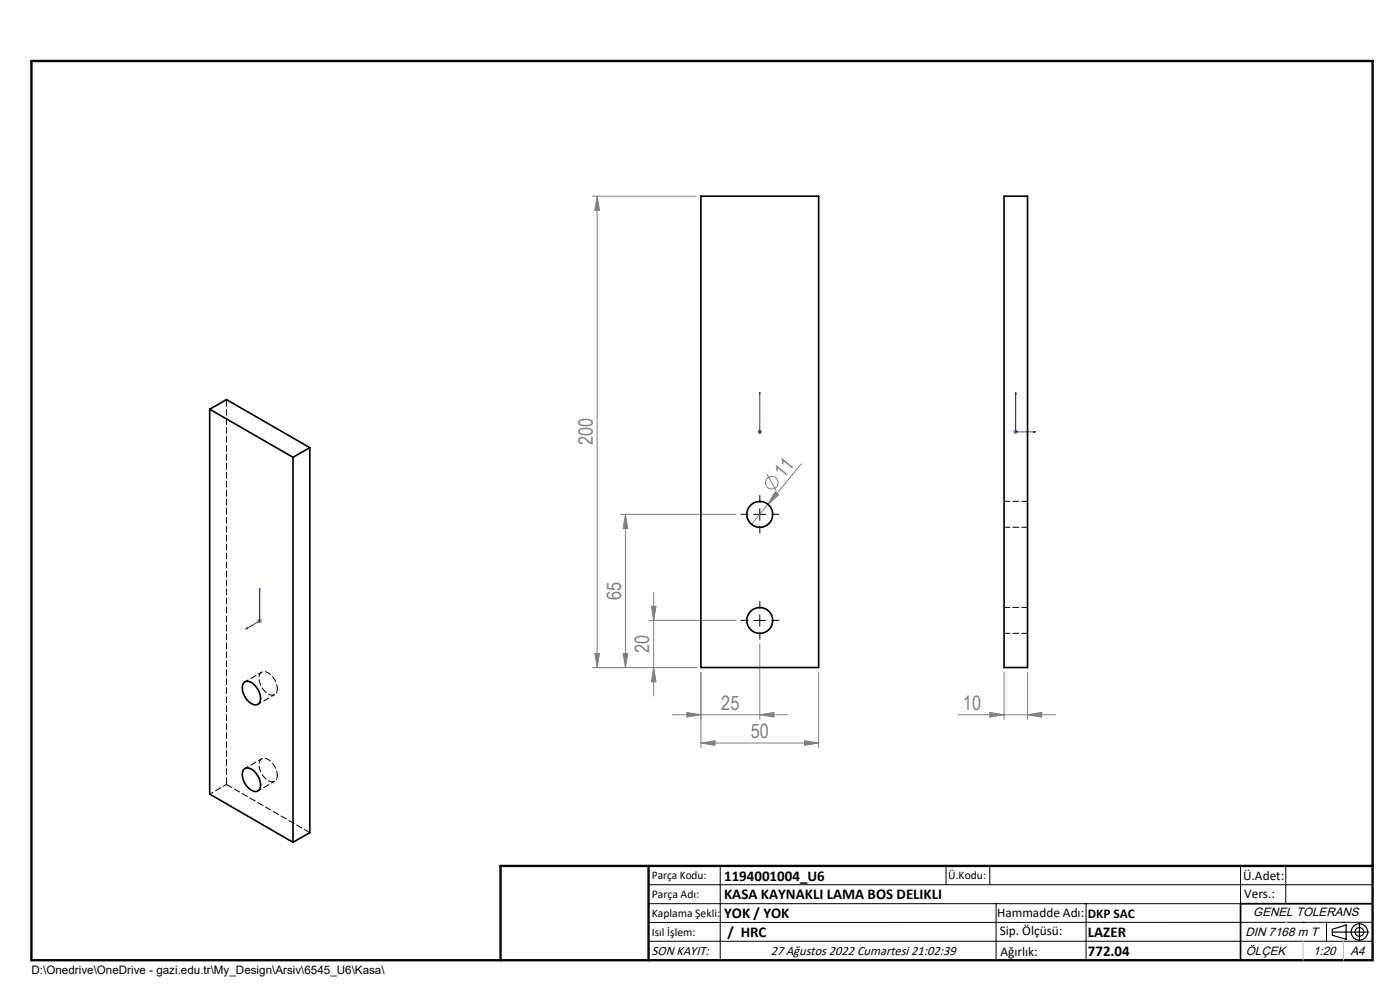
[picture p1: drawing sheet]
<svg xmlns="http://www.w3.org/2000/svg" width="297mm" height="210mm" viewBox="0 0 297 210" stroke-linecap="round" stroke-linejoin="round" font-family="sans-serif">
<g fill="none" stroke="#808080" stroke-width=".21">
<path d="M125.7 41.6h22M126.7 41.6v100M126.7 41.6l.5 3h-1zM160.7 91.6h1M160.8 91.3l.7 .7M161.2 91.1v1M161.5 91.3l-.7 .7M170 98.4l-10.6 12.8M215 91.6h1M215.1 91.3l.7 .7M215.5 91.1v1M215.8 91.3l-.7 .7"/>
<path d="M131.7 109.1h24.5M132.7 109.1l.5 3h-1zM132.7 109.1v32.5M162.7 100.6l2 3.6M164.4 104.3l.8 .7-2.3 2zM54.6 131.7h1M54.8 131.4l.7 .7M55.1 131.2v1M55.5 131.4l-.7 .7M126.2 138.6h1l-.5 3zM132.2 138.6h1l-.5 3zM137.7 131.6h18.5"/>
<path d="M138.2 128.6h1l-.5 3zM138.7 125.6v22M161.2 136.6v16M125.7 141.6h22M138.7 141.6l.5 3h-1zM142.7 151.6h24.5M145.7 151.1l3 .5-3 .5zM148.7 157.6l3-.5v1zM148.7 142.6v16M148.7 157.6h25M161.2 151.6l3-.5v1zM170.7 157.1l3 .5-3 .5z"/>
<path d="M173.7 142.6v16M203.3 151.6h20.7M210 151.1l3 .5-3 .5zM213 142.6v10M218 151.6l3-.5v1zM218 142.6v10"/>
<circle cx="163.7" cy="102.4" r="1.35"/>
</g>
<g fill="none" stroke="#000" stroke-width=".25">
<path d="M282.6 197.7h7.8M282.6 197.1l3-.9v3l-3-.8zM288.4 195.8v3.8M106.2 203.7h185"/>
<circle cx="288.4" cy="197.7" r="1.74"/>
<circle cx="288.4" cy="197.7" r=".93"/>
</g>
<path d="M161.2 91.5v.2zM161.2 83.2v.4v-.4M161.2 91.6h.1M161.2 83.2v8.4M215.5 83.2l.1 .4h-.2zM215.5 83.2v8.4h4.2M219.3 91.5l.4 .1-.4 .1zM52.1 133.4l.3-.2v.1zM55.1 124.8v6.9l-3 1.7M55.1 124.8l.1 .4h-.2z" fill="none" stroke="#00f" stroke-width=".21"/>
<path d="M158.7 109.1h-1.5M161.2 106.6v-1.5M161.2 111.6v1.5M163.7 109.1h1.5M158.7 131.6h-1.5M161.2 129.1v-1.5M161.2 134.1v1.5M163.7 131.6h1.5" fill="none" stroke="#000" stroke-width=".21" stroke-dasharray="15.2 1.3 1.3 1.3"/>
<g fill="none" stroke="#000" stroke-width=".21">
<path d="M159.9 109.1h2.5M161.2 107.9v2.5M159.9 131.6h2.5M161.2 130.4v2.4M137.6 187.7h153.6M137.6 191.7h153.6M137.6 199.7h153.6M152.8 183.7v20M200.7 183.7v4M210 183.7v4M211.3 191.7v12M230.4 191.7v12"/>
<path d="M263.2 183.7v20M272.8 183.7v8M276.4 195.6h.1M281.4 195.6v4.1M285 195.6h.1M291.2 195.6l-153.6 .1"/>
</g>
<path d="M291.2 191.7h-28v12" fill="none" stroke="#000" stroke-width=".35"/>
<path d="M6.7 12.9h284.5v190.8h-284.5zM137.6 183.7v20M291.2 183.7h-185v20" fill="none" stroke="#000" stroke-width=".5"/>
<path d="M276.4 199.7v4M285 199.7v4" fill="none" stroke="#c0c0c0" stroke-width=".21"/>
<path d="M272.8 195.6h.1" fill="none" stroke="#c0c0c0" stroke-width=".25"/>
<g fill="#00f">
<path d="M161.2 91.5v.2zM161.2 83.2v.4z"/>
<path d="M52.1 133.4l.3-.1v-.1zM55.1 124.8l-.1 .4h.2zM219.3 91.5l.4 .1-.4 .1zM215.5 83.2l.1 .4h-.2z"/>
</g>
<g fill="#808080">
<path d="M164.4 104.3l.8 .7-2.3 2z"/>
<path d="M218 151.6l3-.5v1zM210 151.1l3 .5-3 .5z"/>
<path d="M148.7 157.6l3-.5v1zM170.7 157.1l3 .5-3 .5z"/>
<path d="M161.2 151.6l3-.5v1zM145.7 151.1l3 .5-3 .5z"/>
<path d="M126.7 41.6l.5 3h-1zM126.2 138.6h1l-.5 3zM138.2 128.6h1l-.5 3zM138.7 141.6l.5 3h-1zM132.7 109.1l.5 3h-1zM132.2 138.6h1l-.5 3z"/>
</g>
<g fill="none" stroke="#000" stroke-width=".35">
<path d="M148.7 41.6h25v100h-25zM213 41.6h5v100h-5zM44.5 86.8v81.6l17.7 10.3M44.5 86.8l17.7 10.2M44.5 86.8l3.5-2 17.7 10.2M62.2 97v81.7M65.7 95v81.6l-3.5 2.1M65.7 95l-3.5 2M51.7 144.8a1.59 1.59 0 0 1 2.4 .6 3.4 3.4 0 0 1 .9 3.8 1.43 1.43 0 0 1-2-.2 3.5 3.5 0 0 1-1.3-4.2zM51.7 163.2a1.85 1.85 0 0 1 2.7 .9 3.1 3.1 0 0 1 .6 3.5 1.38 1.38 0 0 1-2-.2 3.5 3.5 0 0 1-1.3-4.2z"/>
<circle cx="161.2" cy="109.1" r="2.75"/>
<circle cx="161.2" cy="131.6" r="2.75"/>
</g>
<path d="M48 84.7v81.7" fill="none" stroke="#000" stroke-width=".21" stroke-dasharray="1.3 .6" stroke-dashoffset="-.2"/>
<path d="M58.8 146.1a3.9 3.9 0 0 0-2.7-3.6 1.27 1.27 0 0 0-1.1 1.8 3.5 3.5 0 0 0 3 3.2 1.19 1.19 0 0 0 .8-1.4M58.8 164.5a3.9 3.9 0 0 0-2.7-3.7 1.27 1.27 0 0 0-1.1 1.9 3.5 3.5 0 0 0 3 3.1 1.19 1.19 0 0 0 .8-1.3" fill="none" stroke="#000" stroke-width=".21" stroke-dasharray="1.3 .6" stroke-dashoffset=".4"/>
<path d="M54.7 149.4l3.6-2.1M55.5 142.6l-3.5 2M44.5 168.4l3.5-2M54.7 167.8l3.6-2.1M55.5 161l-3.5 2" fill="none" stroke="#000" stroke-width=".21" stroke-dasharray="1.3 .6" stroke-dashoffset=".5"/>
<path d="M213 111.8h5M218 106.3h-5M213 134.3h5M218 128.8h-5M48 166.4l17.7 10.2" fill="none" stroke="#000" stroke-width=".21" stroke-dasharray="1.3 .6"/>
<g font-size="4.2" fill="#808080">
<text x="125.7" y="94.5" transform="rotate(-90 125.7 94.5)">200</text>
<text x="166.3" y="101.6" transform="rotate(-51 166.3 101.6)">11</text>
<text x="131.7" y="127.3" transform="rotate(-90 131.7 127.3)">65</text>
<text x="137.7" y="138.5" transform="rotate(-90 137.7 138.5)">20</text>
<text x="153" y="150.6">25</text>
<text x="204.3" y="150.6">10</text>
<text x="159.3" y="156.6">50</text>
</g>
<g font-size="3.2">
<text x="153.6" y="190.8">KASA KAYNAKLI LAMA BOS DELIKLI</text>
<text x="153.6" y="186.8">1194001004_U6</text>
<text x="153.6" y="194.8">YOK / YOK</text>
<text x="154.3" y="198.8">/ HRC</text>
<text x="230.8" y="198.7">LAZER</text>
<text x="230.8" y="202.8">772.04</text>
</g>
<g font-size="2.8">
<text x="263.7" y="186.7">Ü.Adet:</text>
<text x="263.9" y="190.5">Vers.:</text>
<text x="211.5" y="194.5">Hammadde Adı:</text>
<text x="230.8" y="194.7">DKP SAC</text>
<text x="138.3" y="202.6">SON KAYIT:</text>
<text x="163.5" y="202.6">27 Ağustos 2022 Cumartesi 21:02:39</text>
<text x="212.1" y="198.4">Sip. Ölçüsü:</text>
<text x="212.2" y="202.7">Ağırlık:</text>
</g>
<g font-size="2.6">
<text x="265.9" y="194.4">GENEL TOLERANS</text>
<text x="264.2" y="198.5">DIN 7168 m T</text>
<text x="264.3" y="202.6">ÖLÇEK</text>
<text x="278.5" y="202.6">1:20</text>
<text x="286.5" y="202.6">A4</text>
</g>
<g font-size="2.5">
<text x="138.3" y="186.4">Parça Kodu:</text>
<text x="138.3" y="190.5">Parça Adı:</text>
<text x="201.2" y="186.5">Ü.Kodu:</text>
<text x="138.3" y="194.5">Kaplama Şekli:</text>
<text x="138.3" y="198.6">Isıl İşlem:</text>
<text x="6.7" y="206.7">D:\Onedrive\OneDrive - gazi.edu.tr\My_Design\Arsiv\6545_U6\Kasa\</text>
</g>
</svg>
